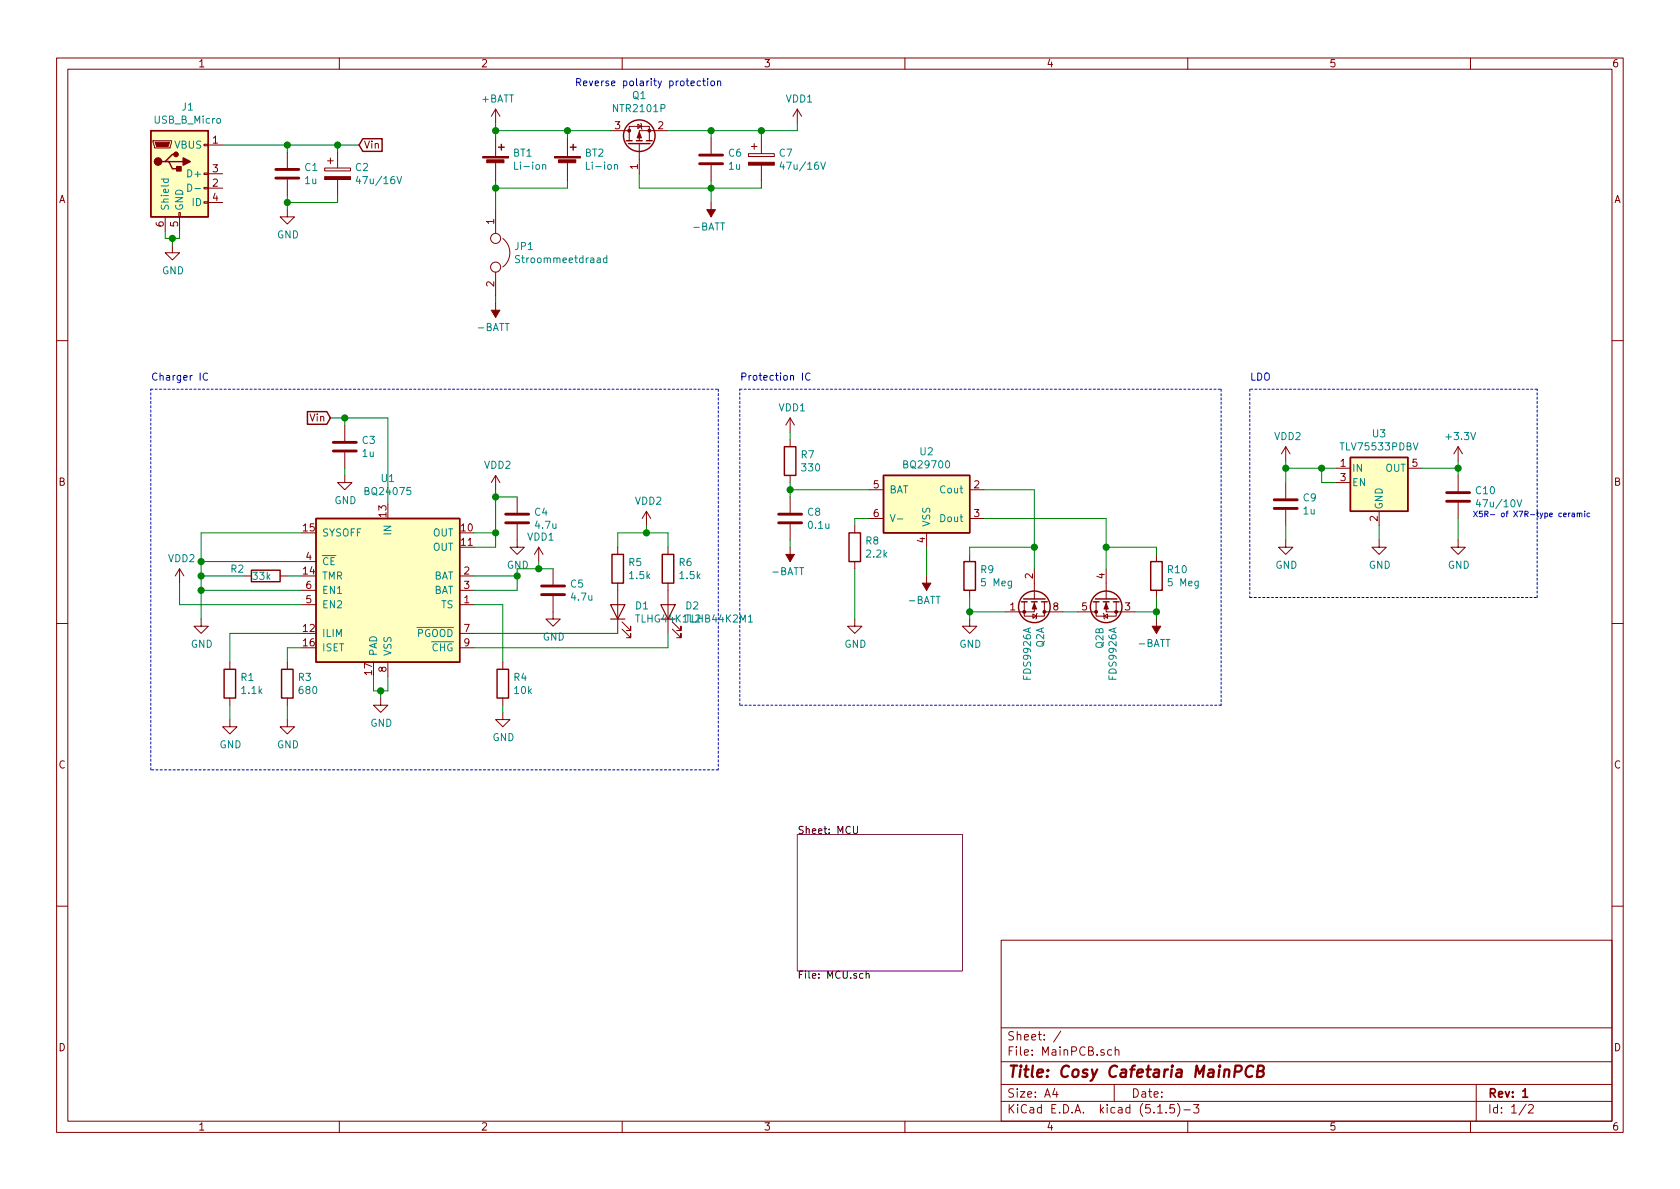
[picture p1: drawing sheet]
EESchema Schematic File Version 4
EELAYER 30 0
EELAYER END
$Descr A4 11693 8268
encoding utf-8
Sheet 1 2
Title "Cosy Cafetaria MainPCB"
Date ""
Rev "1"
Comp ""
Comment1 ""
Comment2 ""
Comment3 ""
Comment4 ""
$EndDescr
$Comp
L Device:R R3
U 1 1
P 2000 4750
F 0 "R3" H 2070 4796 50  0000 L CNN
F 1 "680" H 2070 4705 50  0000 L CNN
F 2 "Resistor_SMD:R_1206_3216Metric_Pad1.42x1.75mm_HandSolder" V 1930 4750 50  0001 C CNN
F 3 "~" H 2000 4750 50  0001 C CNN
	1    2000 4750
	1    0    0    -1  
$EndComp
$Comp
L Device:R R6
U 1 1
P 4650 3950
F 0 "R6" H 4720 3996 50  0000 L CNN
F 1 "1.5k" H 4720 3905 50  0000 L CNN
F 2 "Resistor_SMD:R_1206_3216Metric_Pad1.42x1.75mm_HandSolder" V 4580 3950 50  0001 C CNN
F 3 "~" H 4650 3950 50  0001 C CNN
	1    4650 3950
	1    0    0    -1  
$EndComp
$Comp
L Device:R R5
U 1 1
P 4300 3950
F 0 "R5" H 4370 3996 50  0000 L CNN
F 1 "1.5k" H 4370 3905 50  0000 L CNN
F 2 "Resistor_SMD:R_1206_3216Metric_Pad1.42x1.75mm_HandSolder" V 4230 3950 50  0001 C CNN
F 3 "~" H 4300 3950 50  0001 C CNN
	1    4300 3950
	1    0    0    -1  
$EndComp
$Comp
L Battery_Management:BQ24075 U1
U 1 1
P 2700 4100
F 0 "U1" H 2700 4881 50  0000 C CNN
F 1 "BQ24075" H 2700 4790 50  0000 C CNN
F 2 "Package_DFN_QFN:VQFN-16-1EP_3x3mm_P0.5mm_EP1.6x1.6mm" H 2950 3550 50  0001 L CNN
F 3 "http://www.ti.com/lit/ds/symlink/bq24075.pdf" H 2900 4300 50  0001 C CNN
	1    2700 4100
	1    0    0    -1  
$EndComp
Wire Wire Line
	2650 4850 2650 4800
Wire Wire Line
	2650 4800 2600 4800
Wire Wire Line
	2600 4800 2600 4700
Wire Wire Line
	2650 4800 2700 4800
Wire Wire Line
	2700 4800 2700 4700
Connection ~ 2650 4800
Wire Wire Line
	2000 5000 2000 4900
Wire Wire Line
	1600 5000 1600 4900
Wire Wire Line
	2000 4600 2000 4500
Wire Wire Line
	2000 4500 2100 4500
Wire Wire Line
	1600 4400 1600 4600
Wire Wire Line
	3300 4100 3600 4100
Wire Wire Line
	3600 3950 3600 4000
Wire Wire Line
	3600 4000 3300 4000
Connection ~ 3600 4000
Wire Wire Line
	3600 4000 3600 4100
Wire Wire Line
	3300 3800 3450 3800
Wire Wire Line
	3450 3700 3300 3700
Wire Wire Line
	4300 3700 4500 3700
Wire Wire Line
	4650 3700 4650 3800
Wire Wire Line
	4300 3700 4300 3800
Wire Wire Line
	4500 3650 4500 3700
Connection ~ 4500 3700
Wire Wire Line
	4500 3700 4650 3700
$Comp
L Device:LED D1
U 1 1
P 4300 4250
F 0 "D1" V 4339 4133 50  0000 R CNN
F 1 "TLHG44K1L2" V 4248 4133 50  0000 R CNN
F 2 "LED_THT:LED_D3.0mm" H 4300 4250 50  0001 C CNN
F 3 "~" H 4300 4250 50  0001 C CNN
	1    4300 4250
	0    -1   -1   0   
$EndComp
$Comp
L Device:LED D2
U 1 1
P 4650 4250
F 0 "D2" V 4689 4133 50  0000 R CNN
F 1 "TLHB44K2M1" V 4598 4133 50  0000 R CNN
F 2 "LED_THT:LED_D3.0mm" H 4650 4250 50  0001 C CNN
F 3 "~" H 4650 4250 50  0001 C CNN
	1    4650 4250
	0    -1   -1   0   
$EndComp
Wire Wire Line
	4650 4500 4650 4400
$Comp
L Device:Battery_Cell BT1
U 1 1
P 3450 1150
F 0 "BT1" H 3568 1246 50  0000 L CNN
F 1 "Li-ion" H 3568 1155 50  0000 L CNN
F 2 "Battery:BatteryHolder_Keystone_1042_1x18650" V 3450 1210 50  0001 C CNN
F 3 "~" V 3450 1210 50  0001 C CNN
	1    3450 1150
	1    0    0    -1  
$EndComp
$Comp
L power:+BATT #PWR09
U 1 1
P 3450 850
F 0 "#PWR09" H 3450 700 50  0001 C CNN
F 1 "+BATT" H 3465 1023 50  0000 C CNN
F 2 "" H 3450 850 50  0001 C CNN
F 3 "" H 3450 850 50  0001 C CNN
	1    3450 850 
	1    0    0    -1  
$EndComp
Wire Wire Line
	3450 950  3450 900 
Connection ~ 3450 900 
Wire Wire Line
	3450 900  3450 850 
Connection ~ 3450 1300
Wire Wire Line
	3450 1300 3450 1250
Wire Wire Line
	1250 4200 1250 4050
$Comp
L Device:R R1
U 1 1
P 1600 4750
F 0 "R1" H 1670 4796 50  0000 L CNN
F 1 "1.1k" H 1670 4705 50  0000 L CNN
F 2 "Resistor_SMD:R_1206_3216Metric_Pad1.42x1.75mm_HandSolder" V 1530 4750 50  0001 C CNN
F 3 "~" H 1600 4750 50  0001 C CNN
	1    1600 4750
	1    0    0    -1  
$EndComp
Wire Wire Line
	1600 4400 2100 4400
Wire Wire Line
	1400 3900 1400 4000
Wire Wire Line
	1400 3700 1400 3900
Connection ~ 1400 3900
Wire Wire Line
	1400 4300 1400 4100
Connection ~ 1400 4100
Wire Wire Line
	1400 4100 2100 4100
Wire Wire Line
	1400 3700 2100 3700
$Comp
L Device:R R4
U 1 1
P 3500 4750
F 0 "R4" H 3570 4796 50  0000 L CNN
F 1 "10k" H 3570 4705 50  0000 L CNN
F 2 "Resistor_SMD:R_1206_3216Metric_Pad1.42x1.75mm_HandSolder" V 3430 4750 50  0001 C CNN
F 3 "~" H 3500 4750 50  0001 C CNN
	1    3500 4750
	1    0    0    -1  
$EndComp
Wire Wire Line
	3500 4600 3500 4200
Wire Wire Line
	3500 4200 3300 4200
Wire Wire Line
	3500 4950 3500 4900
$Comp
L Device:C C3
U 1 1
P 2400 3100
F 0 "C3" H 2515 3146 50  0000 L CNN
F 1 "1u" H 2515 3055 50  0000 L CNN
F 2 "Capacitor_SMD:C_1206_3216Metric_Pad1.42x1.75mm_HandSolder" H 2438 2950 50  0001 C CNN
F 3 "~" H 2400 3100 50  0001 C CNN
	1    2400 3100
	1    0    0    -1  
$EndComp
Text GLabel 2300 2900 0    50   Input ~ 0
Vin
Wire Wire Line
	2700 2900 2400 2900
Wire Wire Line
	2700 2900 2700 3500
Wire Wire Line
	2400 3300 2400 3250
Wire Wire Line
	2400 2900 2400 2950
Connection ~ 2400 2900
Wire Wire Line
	2400 2900 2300 2900
$Comp
L Device:C C5
U 1 1
P 3850 4100
F 0 "C5" H 3965 4146 50  0000 L CNN
F 1 "4.7u" H 3965 4055 50  0000 L CNN
F 2 "Capacitor_SMD:C_1206_3216Metric_Pad1.42x1.75mm_HandSolder" H 3888 3950 50  0001 C CNN
F 3 "~" H 3850 4100 50  0001 C CNN
	1    3850 4100
	1    0    0    -1  
$EndComp
Wire Wire Line
	3300 4500 4650 4500
Wire Wire Line
	3300 4400 4300 4400
Wire Wire Line
	3850 3950 3750 3950
Wire Wire Line
	3750 3950 3750 3900
Connection ~ 3750 3950
Wire Wire Line
	3750 3950 3600 3950
$Comp
L Device:C C4
U 1 1
P 3600 3600
F 0 "C4" H 3715 3646 50  0000 L CNN
F 1 "4.7u" H 3715 3555 50  0000 L CNN
F 2 "Capacitor_SMD:C_1206_3216Metric_Pad1.42x1.75mm_HandSolder" H 3638 3450 50  0001 C CNN
F 3 "~" H 3600 3600 50  0001 C CNN
	1    3600 3600
	1    0    0    -1  
$EndComp
Wire Wire Line
	3600 3450 3450 3450
Wire Wire Line
	3450 3450 3450 3700
Connection ~ 3450 3700
Wire Wire Line
	3450 3700 3450 3800
Wire Wire Line
	3450 3400 3450 3450
Connection ~ 3450 3450
Text GLabel 2500 1000 2    50   Input ~ 0
Vin
$Comp
L Device:C C1
U 1 1
P 2000 1200
F 0 "C1" H 2115 1246 50  0000 L CNN
F 1 "1u" H 2115 1155 50  0000 L CNN
F 2 "Capacitor_SMD:C_1206_3216Metric_Pad1.42x1.75mm_HandSolder" H 2038 1050 50  0001 C CNN
F 3 "~" H 2000 1200 50  0001 C CNN
	1    2000 1200
	1    0    0    -1  
$EndComp
$Comp
L MainPCB-rescue:TLV75533PDBV-Regulator_Linear U3
U 1 1
P 9600 3350
F 0 "U3" H 9600 3692 50  0000 C CNN
F 1 "TLV75533PDBV" H 9600 3601 50  0000 C CNN
F 2 "Package_TO_SOT_SMD:SOT-23-5" H 9600 3675 50  0001 C CIN
F 3 "http://www.ti.com/lit/ds/symlink/tlv755p.pdf" H 9600 3400 50  0001 C CNN
	1    9600 3350
	1    0    0    -1  
$EndComp
$Comp
L power:GND #PWR026
U 1 1
P 9600 3750
F 0 "#PWR026" H 9600 3500 50  0001 C CNN
F 1 "GND" H 9605 3577 50  0000 C CNN
F 2 "" H 9600 3750 50  0001 C CNN
F 3 "" H 9600 3750 50  0001 C CNN
	1    9600 3750
	1    0    0    -1  
$EndComp
$Comp
L Device:C C10
U 1 1
P 10150 3450
F 0 "C10" H 10265 3496 50  0000 L CNN
F 1 "47u/10V" H 10265 3405 50  0000 L CNN
F 2 "Capacitor_SMD:C_1206_3216Metric_Pad1.42x1.75mm_HandSolder" H 10188 3300 50  0001 C CNN
F 3 "~" H 10150 3450 50  0001 C CNN
	1    10150 3450
	1    0    0    -1  
$EndComp
$Comp
L Device:C C9
U 1 1
P 8950 3500
F 0 "C9" H 9065 3546 50  0000 L CNN
F 1 "1u" H 9065 3455 50  0000 L CNN
F 2 "Capacitor_SMD:C_1206_3216Metric_Pad1.42x1.75mm_HandSolder" H 8988 3350 50  0001 C CNN
F 3 "~" H 8950 3500 50  0001 C CNN
	1    8950 3500
	1    0    0    -1  
$EndComp
Wire Wire Line
	9300 3350 9200 3350
Wire Wire Line
	9200 3350 9200 3250
Wire Wire Line
	9200 3250 9300 3250
Connection ~ 9200 3250
Wire Wire Line
	8950 3350 8950 3250
Wire Wire Line
	8950 3250 9200 3250
Wire Wire Line
	10150 3300 10150 3250
Wire Wire Line
	10150 3250 9900 3250
Wire Wire Line
	9600 3650 9600 3750
$Comp
L power:GND #PWR025
U 1 1
P 8950 3750
F 0 "#PWR025" H 8950 3500 50  0001 C CNN
F 1 "GND" H 8955 3577 50  0000 C CNN
F 2 "" H 8950 3750 50  0001 C CNN
F 3 "" H 8950 3750 50  0001 C CNN
	1    8950 3750
	1    0    0    -1  
$EndComp
$Comp
L power:GND #PWR028
U 1 1
P 10150 3750
F 0 "#PWR028" H 10150 3500 50  0001 C CNN
F 1 "GND" H 10155 3577 50  0000 C CNN
F 2 "" H 10150 3750 50  0001 C CNN
F 3 "" H 10150 3750 50  0001 C CNN
	1    10150 3750
	1    0    0    -1  
$EndComp
Wire Wire Line
	10150 3750 10150 3600
Wire Wire Line
	8950 3750 8950 3650
Wire Wire Line
	8950 3200 8950 3250
Connection ~ 8950 3250
$Comp
L power:+3.3V #PWR027
U 1 1
P 10150 3200
F 0 "#PWR027" H 10150 3050 50  0001 C CNN
F 1 "+3.3V" H 10165 3373 50  0000 C CNN
F 2 "" H 10150 3200 50  0001 C CNN
F 3 "" H 10150 3200 50  0001 C CNN
	1    10150 3200
	1    0    0    -1  
$EndComp
Wire Wire Line
	10150 3200 10150 3250
Connection ~ 10150 3250
$Sheet
S 5550 5800 1150 950 
U 5E6059B5
F0 "MCU" 50
F1 "MCU.sch" 50
$EndSheet
Wire Notes Line
	1050 5350 1050 2700
Wire Notes Line
	1050 2700 5000 2700
Wire Notes Line
	5000 2700 5000 5350
Wire Notes Line
	5000 5350 1050 5350
Wire Notes Line
	5150 2700 8500 2700
Wire Notes Line
	8500 2700 8500 4900
Wire Notes Line
	8500 4900 5150 4900
Wire Notes Line
	5150 4900 5150 2700
Text Notes 1050 2650 0    50   ~ 0
Charger IC
Text Notes 5150 2650 0    50   ~ 0
Protection IC
Wire Notes Line
	8700 2700 8700 4150
Wire Notes Line
	8700 4150 10700 4150
Wire Notes Line
	10700 4150 10700 2700
Wire Notes Line
	10700 2700 8700 2700
Text Notes 8700 2650 0    50   ~ 0
LDO
$Comp
L Device:Battery_Cell BT2
U 1 1
P 3950 1150
F 0 "BT2" H 4068 1246 50  0000 L CNN
F 1 "Li-ion" H 4068 1155 50  0000 L CNN
F 2 "Battery:BatteryHolder_Keystone_1042_1x18650" V 3950 1210 50  0001 C CNN
F 3 "~" V 3950 1210 50  0001 C CNN
	1    3950 1150
	1    0    0    -1  
$EndComp
Wire Wire Line
	3950 1250 3950 1300
Wire Wire Line
	3950 950  3950 900 
Wire Wire Line
	2000 1050 2000 1000
$Comp
L Device:CP C2
U 1 1
P 2350 1200
F 0 "C2" H 2468 1246 50  0000 L CNN
F 1 "47u/16V" H 2468 1155 50  0000 L CNN
F 2 "Capacitor_SMD:CP_Elec_5x5.4" H 2388 1050 50  0001 C CNN
F 3 "~" H 2350 1200 50  0001 C CNN
	1    2350 1200
	1    0    0    -1  
$EndComp
Wire Wire Line
	2000 1350 2000 1400
Wire Wire Line
	2000 1400 2350 1400
Wire Wire Line
	2350 1400 2350 1350
Connection ~ 2000 1400
Wire Wire Line
	2000 1400 2000 1450
Wire Wire Line
	2350 1050 2350 1000
Wire Wire Line
	2350 1000 2000 1000
Connection ~ 2000 1000
Text Notes 10250 3600 0    39   ~ 0
X5R- of X7R-type ceramic
Wire Wire Line
	3450 900  3950 900 
Wire Wire Line
	3450 1300 3950 1300
$Comp
L Connector:USB_B_Micro J1
U 1 1
P 1250 1200
F 0 "J1" H 1307 1667 50  0000 C CNN
F 1 "USB_B_Micro" H 1307 1576 50  0000 C CNN
F 2 "Connector_USB:USB_Micro-B_Wuerth_629105150521" H 1400 1150 50  0001 C CNN
F 3 "~" H 1400 1150 50  0001 C CNN
	1    1250 1200
	1    0    0    -1  
$EndComp
Wire Wire Line
	2500 1000 2350 1000
Connection ~ 2350 1000
Wire Wire Line
	1550 1000 2000 1000
Wire Wire Line
	1200 1700 1200 1650
Wire Wire Line
	1200 1650 1150 1650
Wire Wire Line
	1150 1650 1150 1600
Wire Wire Line
	1200 1650 1250 1650
Wire Wire Line
	1250 1650 1250 1600
Connection ~ 1200 1650
$Comp
L Transistor_FET:NTR2101P Q1
U 1 1
P 4450 1000
F 0 "Q1" V 4792 1000 50  0000 C CNN
F 1 "NTR2101P" V 4701 1000 50  0000 C CNN
F 2 "Package_TO_SOT_SMD:SOT-23" H 4650 925 50  0001 L CIN
F 3 "http://www.onsemi.com/pub/Collateral/NTR2101P-D.PDF" H 4450 1000 50  0001 L CNN
	1    4450 1000
	0    -1   -1   0   
$EndComp
Wire Wire Line
	4250 900  3950 900 
$Comp
L MainPCB-rescue:VDD1-Tobias_KiCad_Lib #PWR019
U 1 1
P 5550 850
F 0 "#PWR019" H 5550 700 50  0001 C CNN
F 1 "VDD1" H 5565 1023 50  0000 C CNN
F 2 "" H 5550 850 50  0001 C CNN
F 3 "" H 5550 850 50  0001 C CNN
	1    5550 850 
	1    0    0    -1  
$EndComp
$Comp
L MainPCB-rescue:VDD1-Tobias_KiCad_Lib #PWR014
U 1 1
P 3750 3900
F 0 "#PWR014" H 3750 3750 50  0001 C CNN
F 1 "VDD1" H 3765 4073 50  0000 C CNN
F 2 "" H 3750 3900 50  0001 C CNN
F 3 "" H 3750 3900 50  0001 C CNN
	1    3750 3900
	1    0    0    -1  
$EndComp
$Comp
L Device:C C6
U 1 1
P 4950 1100
F 0 "C6" H 5065 1146 50  0000 L CNN
F 1 "1u" H 5065 1055 50  0000 L CNN
F 2 "Capacitor_SMD:C_1206_3216Metric_Pad1.42x1.75mm_HandSolder" H 4988 950 50  0001 C CNN
F 3 "~" H 4950 1100 50  0001 C CNN
	1    4950 1100
	1    0    0    -1  
$EndComp
$Comp
L Device:CP C7
U 1 1
P 5300 1100
F 0 "C7" H 5418 1146 50  0000 L CNN
F 1 "47u/16V" H 5418 1055 50  0000 L CNN
F 2 "Capacitor_SMD:CP_Elec_5x5.4" H 5338 950 50  0001 C CNN
F 3 "~" H 5300 1100 50  0001 C CNN
	1    5300 1100
	1    0    0    -1  
$EndComp
Wire Wire Line
	5300 950  5300 900 
Wire Wire Line
	5300 900  4950 900 
Wire Wire Line
	4950 950  4950 900 
Wire Wire Line
	5550 850  5550 900 
Wire Wire Line
	5550 900  5300 900 
Connection ~ 5300 900 
Connection ~ 3950 900 
Wire Wire Line
	4950 900  4650 900 
Connection ~ 4950 900 
Text Notes 4000 600  0    50   ~ 0
Reverse polarity protection\n
$Comp
L MainPCB-rescue:VDD2-Tobias_KiCad_Lib #PWR011
U 1 1
P 3450 3400
F 0 "#PWR011" H 3450 3250 50  0001 C CNN
F 1 "VDD2" H 3465 3573 50  0000 C CNN
F 2 "" H 3450 3400 50  0001 C CNN
F 3 "" H 3450 3400 50  0001 C CNN
	1    3450 3400
	1    0    0    -1  
$EndComp
$Comp
L MainPCB-rescue:VDD2-Tobias_KiCad_Lib #PWR024
U 1 1
P 8950 3200
F 0 "#PWR024" H 8950 3050 50  0001 C CNN
F 1 "VDD2" H 8965 3373 50  0000 C CNN
F 2 "" H 8950 3200 50  0001 C CNN
F 3 "" H 8950 3200 50  0001 C CNN
	1    8950 3200
	1    0    0    -1  
$EndComp
$Comp
L MainPCB-rescue:VDD2-Tobias_KiCad_Lib #PWR02
U 1 1
P 1250 4050
F 0 "#PWR02" H 1250 3900 50  0001 C CNN
F 1 "VDD2" H 1265 4223 50  0000 C CNN
F 2 "" H 1250 4050 50  0001 C CNN
F 3 "" H 1250 4050 50  0001 C CNN
	1    1250 4050
	1    0    0    -1  
$EndComp
$Comp
L MainPCB-rescue:VDD2-Tobias_KiCad_Lib #PWR016
U 1 1
P 4500 3650
F 0 "#PWR016" H 4500 3500 50  0001 C CNN
F 1 "VDD2" H 4515 3823 50  0000 C CNN
F 2 "" H 4500 3650 50  0001 C CNN
F 3 "" H 4500 3650 50  0001 C CNN
	1    4500 3650
	1    0    0    -1  
$EndComp
Wire Wire Line
	1250 4200 2100 4200
Wire Wire Line
	1400 3900 2100 3900
$Comp
L Device:R R2
U 1 1
P 1850 4000
F 0 "R2" V 1800 3750 50  0000 L CNN
F 1 "33k" V 1850 3900 50  0000 L CNN
F 2 "Resistor_SMD:R_1206_3216Metric_Pad1.42x1.75mm_HandSolder" V 1780 4000 50  0001 C CNN
F 3 "~" H 1850 4000 50  0001 C CNN
	1    1850 4000
	0    1    1    0   
$EndComp
Wire Wire Line
	2100 4000 2000 4000
Wire Wire Line
	1700 4000 1400 4000
Connection ~ 1400 4000
Wire Wire Line
	1400 4000 1400 4100
Wire Wire Line
	4950 1400 4950 1300
Wire Wire Line
	4950 1300 4450 1300
Wire Wire Line
	4450 1300 4450 1200
Connection ~ 4950 1300
Wire Wire Line
	4950 1300 4950 1250
Wire Wire Line
	4950 1300 5300 1300
Wire Wire Line
	5300 1300 5300 1250
$Comp
L Device:Jumper JP1
U 1 1
P 3450 1750
F 0 "JP1" V 3404 1877 50  0000 L CNN
F 1 "Stroommeetdraad" V 3495 1877 50  0000 L CNN
F 2 "Tobias_KiCad_Lib:Wire" H 3450 1750 50  0001 C CNN
F 3 "~" H 3450 1750 50  0001 C CNN
	1    3450 1750
	0    1    1    0   
$EndComp
Wire Wire Line
	3450 2100 3450 2050
Wire Wire Line
	3450 1300 3450 1450
$Comp
L power:-BATT #PWR0101
U 1 1
P 3450 2100
F 0 "#PWR0101" H 3450 1950 50  0001 C CNN
F 1 "-BATT" H 3465 2273 50  0000 C CNN
F 2 "" H 3450 2100 50  0001 C CNN
F 3 "" H 3450 2100 50  0001 C CNN
	1    3450 2100
	-1   0    0    1   
$EndComp
$Comp
L power:-BATT #PWR0102
U 1 1
P 4950 1400
F 0 "#PWR0102" H 4950 1250 50  0001 C CNN
F 1 "-BATT" H 4965 1573 50  0000 C CNN
F 2 "" H 4950 1400 50  0001 C CNN
F 3 "" H 4950 1400 50  0001 C CNN
	1    4950 1400
	-1   0    0    1   
$EndComp
$Comp
L power:GND #PWR0107
U 1 1
P 3500 4950
F 0 "#PWR0107" H 3500 4700 50  0001 C CNN
F 1 "GND" H 3505 4777 50  0000 C CNN
F 2 "" H 3500 4950 50  0001 C CNN
F 3 "" H 3500 4950 50  0001 C CNN
	1    3500 4950
	1    0    0    -1  
$EndComp
$Comp
L power:GND #PWR0108
U 1 1
P 2650 4850
F 0 "#PWR0108" H 2650 4600 50  0001 C CNN
F 1 "GND" H 2655 4677 50  0000 C CNN
F 2 "" H 2650 4850 50  0001 C CNN
F 3 "" H 2650 4850 50  0001 C CNN
	1    2650 4850
	1    0    0    -1  
$EndComp
$Comp
L power:GND #PWR0109
U 1 1
P 2000 5000
F 0 "#PWR0109" H 2000 4750 50  0001 C CNN
F 1 "GND" H 2005 4827 50  0000 C CNN
F 2 "" H 2000 5000 50  0001 C CNN
F 3 "" H 2000 5000 50  0001 C CNN
	1    2000 5000
	1    0    0    -1  
$EndComp
$Comp
L power:GND #PWR0110
U 1 1
P 1600 5000
F 0 "#PWR0110" H 1600 4750 50  0001 C CNN
F 1 "GND" H 1605 4827 50  0000 C CNN
F 2 "" H 1600 5000 50  0001 C CNN
F 3 "" H 1600 5000 50  0001 C CNN
	1    1600 5000
	1    0    0    -1  
$EndComp
$Comp
L power:GND #PWR0111
U 1 1
P 3850 4250
F 0 "#PWR0111" H 3850 4000 50  0001 C CNN
F 1 "GND" H 3855 4077 50  0000 C CNN
F 2 "" H 3850 4250 50  0001 C CNN
F 3 "" H 3850 4250 50  0001 C CNN
	1    3850 4250
	1    0    0    -1  
$EndComp
$Comp
L power:GND #PWR0112
U 1 1
P 3600 3750
F 0 "#PWR0112" H 3600 3500 50  0001 C CNN
F 1 "GND" H 3605 3577 50  0000 C CNN
F 2 "" H 3600 3750 50  0001 C CNN
F 3 "" H 3600 3750 50  0001 C CNN
	1    3600 3750
	1    0    0    -1  
$EndComp
$Comp
L power:GND #PWR0113
U 1 1
P 1400 4300
F 0 "#PWR0113" H 1400 4050 50  0001 C CNN
F 1 "GND" H 1405 4127 50  0000 C CNN
F 2 "" H 1400 4300 50  0001 C CNN
F 3 "" H 1400 4300 50  0001 C CNN
	1    1400 4300
	1    0    0    -1  
$EndComp
$Comp
L power:GND #PWR0114
U 1 1
P 1200 1700
F 0 "#PWR0114" H 1200 1450 50  0001 C CNN
F 1 "GND" H 1205 1527 50  0000 C CNN
F 2 "" H 1200 1700 50  0001 C CNN
F 3 "" H 1200 1700 50  0001 C CNN
	1    1200 1700
	1    0    0    -1  
$EndComp
$Comp
L power:GND #PWR0115
U 1 1
P 2000 1450
F 0 "#PWR0115" H 2000 1200 50  0001 C CNN
F 1 "GND" H 2005 1277 50  0000 C CNN
F 2 "" H 2000 1450 50  0001 C CNN
F 3 "" H 2000 1450 50  0001 C CNN
	1    2000 1450
	1    0    0    -1  
$EndComp
$Comp
L power:GND #PWR0116
U 1 1
P 2400 3300
F 0 "#PWR0116" H 2400 3050 50  0001 C CNN
F 1 "GND" H 2405 3127 50  0000 C CNN
F 2 "" H 2400 3300 50  0001 C CNN
F 3 "" H 2400 3300 50  0001 C CNN
	1    2400 3300
	1    0    0    -1  
$EndComp
$Comp
L power:-BATT #PWR0106
U 1 1
P 5500 3800
F 0 "#PWR0106" H 5500 3650 50  0001 C CNN
F 1 "-BATT" H 5515 3973 50  0000 C CNN
F 2 "" H 5500 3800 50  0001 C CNN
F 3 "" H 5500 3800 50  0001 C CNN
	1    5500 3800
	-1   0    0    1   
$EndComp
$Comp
L power:-BATT #PWR0105
U 1 1
P 6450 4000
F 0 "#PWR0105" H 6450 3850 50  0001 C CNN
F 1 "-BATT" H 6465 4173 50  0000 C CNN
F 2 "" H 6450 4000 50  0001 C CNN
F 3 "" H 6450 4000 50  0001 C CNN
	1    6450 4000
	-1   0    0    1   
$EndComp
Wire Wire Line
	5950 3950 5950 4300
$Comp
L power:GND #PWR0104
U 1 1
P 5950 4300
F 0 "#PWR0104" H 5950 4050 50  0001 C CNN
F 1 "GND" H 5955 4127 50  0000 C CNN
F 2 "" H 5950 4300 50  0001 C CNN
F 3 "" H 5950 4300 50  0001 C CNN
	1    5950 4300
	1    0    0    -1  
$EndComp
$Comp
L power:-BATT #PWR0103
U 1 1
P 8050 4300
F 0 "#PWR0103" H 8050 4150 50  0001 C CNN
F 1 "-BATT" H 8065 4473 50  0000 C CNN
F 2 "" H 8050 4300 50  0001 C CNN
F 3 "" H 8050 4300 50  0001 C CNN
	1    8050 4300
	-1   0    0    1   
$EndComp
$Comp
L MainPCB-rescue:VDD1-Tobias_KiCad_Lib #PWR017
U 1 1
P 5500 3000
F 0 "#PWR017" H 5500 2850 50  0001 C CNN
F 1 "VDD1" H 5515 3173 50  0000 C CNN
F 2 "" H 5500 3000 50  0001 C CNN
F 3 "" H 5500 3000 50  0001 C CNN
	1    5500 3000
	1    0    0    -1  
$EndComp
Wire Wire Line
	7500 4250 7400 4250
Wire Wire Line
	8050 4250 8050 4300
Connection ~ 8050 4250
Wire Wire Line
	7900 4250 8050 4250
Wire Wire Line
	8050 4150 8050 4250
Wire Wire Line
	7700 3800 7700 3600
Connection ~ 7700 3800
Wire Wire Line
	8050 3800 8050 3850
Wire Wire Line
	7700 3800 8050 3800
Wire Wire Line
	6850 3600 7700 3600
Wire Wire Line
	7700 3950 7700 3800
$Comp
L Device:R R10
U 1 1
P 8050 4000
F 0 "R10" H 8120 4046 50  0000 L CNN
F 1 "5 Meg" H 8120 3955 50  0000 L CNN
F 2 "Resistor_SMD:R_1206_3216Metric_Pad1.42x1.75mm_HandSolder" V 7980 4000 50  0001 C CNN
F 3 "~" H 8050 4000 50  0001 C CNN
	1    8050 4000
	1    0    0    -1  
$EndComp
Wire Wire Line
	7200 3800 7200 3950
Connection ~ 7200 3800
Wire Wire Line
	6750 3800 7200 3800
Wire Wire Line
	6750 3850 6750 3800
Wire Wire Line
	7200 3400 7200 3800
Wire Wire Line
	6750 4150 6750 4250
Wire Wire Line
	6850 3400 7200 3400
Wire Wire Line
	6750 4250 7000 4250
$Comp
L Transistor_FET:FDS9926A Q2
U 1 1
P 7200 4150
F 0 "Q2" H 7404 4196 50  0000 L CNN
F 1 "FDS9926A" H 7404 4105 50  0000 L CNN
F 2 "Package_SO:SOIC-8_3.9x4.9mm_P1.27mm" H 7400 4075 50  0001 L CIN
F 3 "http://www.fairchildsemi.com/ds/FD/FDS9926A.pdf" H 7200 4150 50  0001 L CNN
	1    7200 4150
	0    1    1    0   
$EndComp
Connection ~ 6750 4250
$Comp
L Device:R R9
U 1 1
P 6750 4000
F 0 "R9" H 6820 4046 50  0000 L CNN
F 1 "5 Meg" H 6820 3955 50  0000 L CNN
F 2 "Resistor_SMD:R_1206_3216Metric_Pad1.42x1.75mm_HandSolder" V 6680 4000 50  0001 C CNN
F 3 "~" H 6750 4000 50  0001 C CNN
	1    6750 4000
	1    0    0    -1  
$EndComp
Wire Wire Line
	6750 4300 6750 4250
$Comp
L power:GND #PWR022
U 1 1
P 6750 4300
F 0 "#PWR022" H 6750 4050 50  0001 C CNN
F 1 "GND" H 6755 4127 50  0000 C CNN
F 2 "" H 6750 4300 50  0001 C CNN
F 3 "" H 6750 4300 50  0001 C CNN
	1    6750 4300
	1    0    0    -1  
$EndComp
Wire Wire Line
	6450 3800 6450 4000
Wire Wire Line
	5950 3600 5950 3650
Wire Wire Line
	6050 3600 5950 3600
Wire Wire Line
	5500 3400 6050 3400
$Comp
L Device:R R8
U 1 1
P 5950 3800
F 0 "R8" H 6020 3846 50  0000 L CNN
F 1 "2.2k" H 6020 3755 50  0000 L CNN
F 2 "Resistor_SMD:R_1206_3216Metric_Pad1.42x1.75mm_HandSolder" V 5880 3800 50  0001 C CNN
F 3 "~" H 5950 3800 50  0001 C CNN
	1    5950 3800
	1    0    0    -1  
$EndComp
Wire Wire Line
	5500 3050 5500 3000
Connection ~ 5500 3400
Wire Wire Line
	5500 3400 5500 3350
$Comp
L Device:R R7
U 1 1
P 5500 3200
F 0 "R7" H 5570 3246 50  0000 L CNN
F 1 "330" H 5570 3155 50  0000 L CNN
F 2 "Resistor_SMD:R_1206_3216Metric_Pad1.42x1.75mm_HandSolder" V 5430 3200 50  0001 C CNN
F 3 "~" H 5500 3200 50  0001 C CNN
	1    5500 3200
	1    0    0    -1  
$EndComp
Wire Wire Line
	5500 3800 5500 3750
Wire Wire Line
	5500 3400 5500 3450
$Comp
L Device:C C8
U 1 1
P 5500 3600
F 0 "C8" H 5615 3646 50  0000 L CNN
F 1 "0.1u" H 5615 3555 50  0000 L CNN
F 2 "Capacitor_SMD:C_1206_3216Metric_Pad1.42x1.75mm_HandSolder" H 5538 3450 50  0001 C CNN
F 3 "~" H 5500 3600 50  0001 C CNN
	1    5500 3600
	1    0    0    -1  
$EndComp
$Comp
L Transistor_FET:FDS9926A Q2
U 2 1
P 7700 4150
F 0 "Q2" H 7904 4196 50  0000 L CNN
F 1 "FDS9926A" H 7904 4105 50  0000 L CNN
F 2 "Package_SO:SOIC-8_3.9x4.9mm_P1.27mm" H 7900 4075 50  0001 L CIN
F 3 "http://www.fairchildsemi.com/ds/FD/FDS9926A.pdf" H 7700 4150 50  0001 L CNN
	2    7700 4150
	0    -1   1    0   
$EndComp
$Comp
L Battery_Management:BQ297xy U2
U 1 1
P 6450 3500
F 0 "U2" H 6450 3867 50  0000 C CNN
F 1 "BQ29700" H 6450 3776 50  0000 C CNN
F 2 "Package_SON:WSON-6_1.5x1.5mm_P0.5mm" H 6450 3850 50  0001 C CNN
F 3 "http://www.ti.com/lit/ds/symlink/bq2970.pdf" H 6200 3700 50  0001 C CNN
	1    6450 3500
	1    0    0    -1  
$EndComp
$EndSCHEMATC
